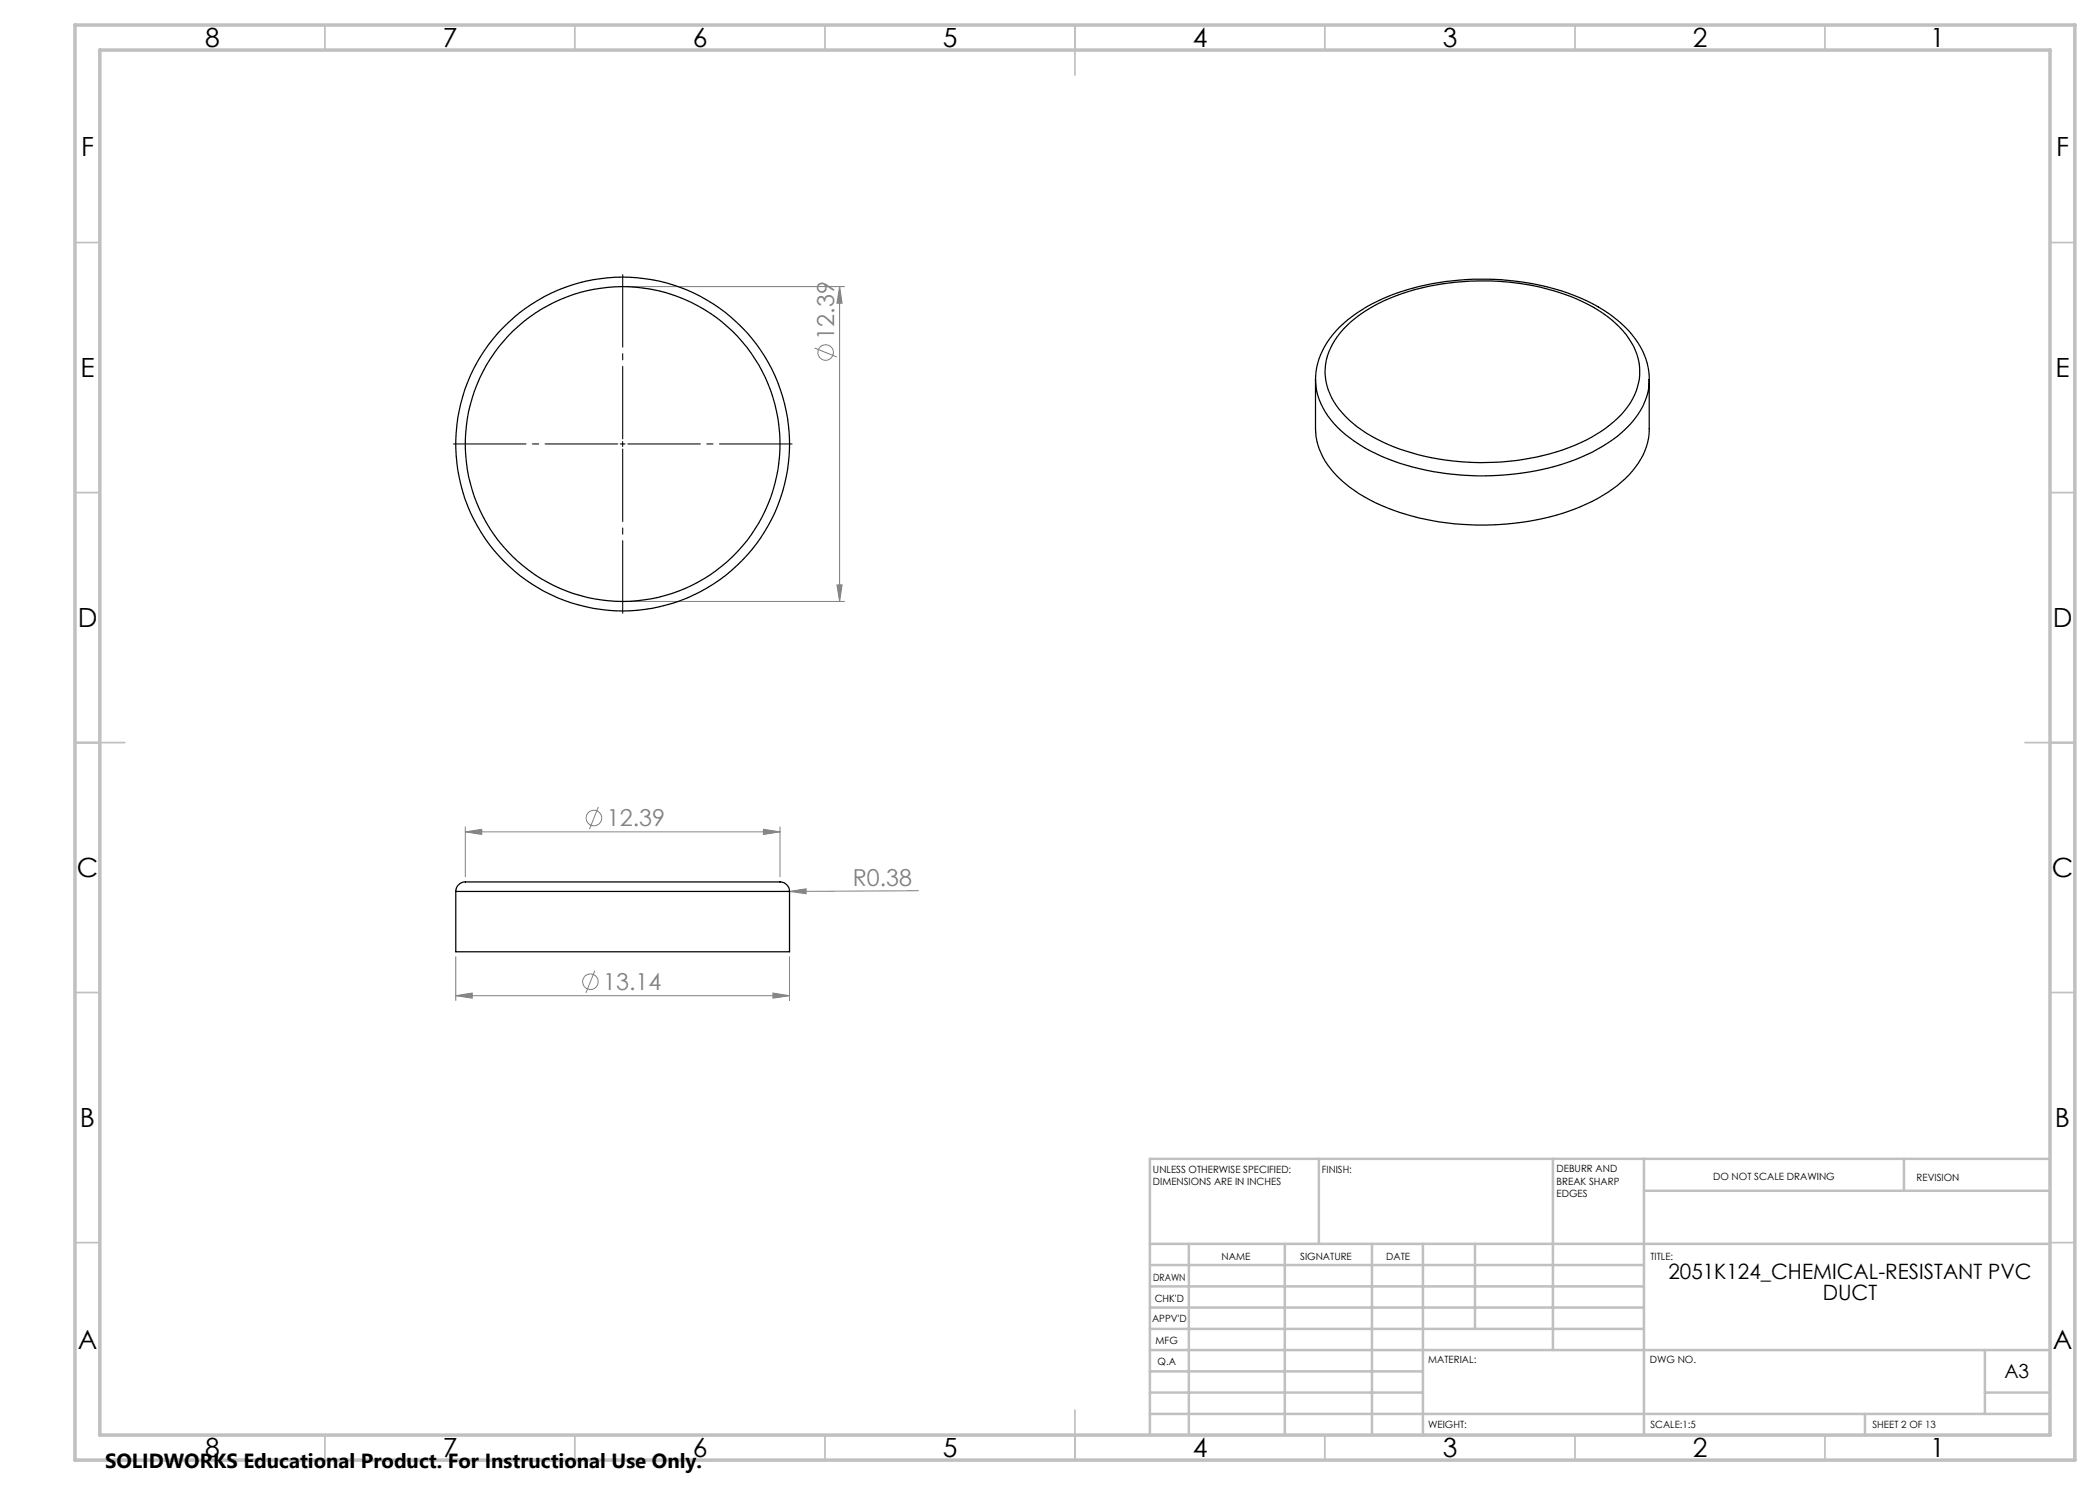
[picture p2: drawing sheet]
<svg xmlns="http://www.w3.org/2000/svg" width="420mm" height="297mm" viewBox="0 0 420 297" stroke-linecap="round" stroke-linejoin="round" font-family="sans-serif">
<g fill="none" stroke="#808080" stroke-width=".2">
<path d="M125.5 57.3h43.4M167.9 57.3v63M167.9 57.3l.5 3.3h-1zM162.9 69.6l4.5 1.8M167.4 117h1l-.5 3.3zM125.5 120.3h43.4M93.1 166.4l3.2-.5v1zM93.1 165.4v10M93.1 166.4h62.9M119.7 161.4l-1.8 4.4M152.7 165.9l3.3 .5-3.3 .5zM156 165.4v10"/>
<path d="M156 178.3h1.9M157.9 178.3l3.3-.5v.9zM183.7 178.1l-25.8 .2M91.2 199.1l3.2-.5v1zM91.2 191.3v8.8M91.2 199.1h66.7M119 194.1l-1.8 4.5M154.6 198.6l3.3 .5-3.3 .5zM157.9 191.3v8.8"/>
<circle cx="165.1" cy="70.5" r="1.55"/>
<circle cx="118.8" cy="163.6" r="1.55"/>
<circle cx="118.1" cy="196.4" r="1.55"/>
</g>
<path d="M123.5 88.8h-32.8M124.5 87.8v-32.9M124.5 89.8v32.9M125.5 88.8h32.9" fill="none" stroke="#000" stroke-width=".2" stroke-dasharray="15.2 1.3 1.3 1.3" stroke-dashoffset=".7"/>
<path d="M124 88.8h1M124.5 88.3v1" fill="none" stroke="#000" stroke-width=".2"/>
<g fill="none" stroke="#c0c0c0" stroke-width=".35">
<path d="M65 5v5M115 5v5M165 5v5M215 5v10M265 5v5M315 5v5M365 5v5M15 48.5h5M410 48.5h5M15 98.5h5M410 98.5h5M15 148.5h10"/>
<path d="M405 148.5h10M15 198.5h5M410 198.5h5M15 248.5h5M410 248.5h5M65 287v5M115 287v5M165 287v5M215 282v10M265 287v5M315 287v5M365 287v5"/>
</g>
<g fill="none" stroke="#c0c0c0" stroke-width=".5">
<path d="M263.8 231.8v17M310.6 231.8v38.2M328.8 231.8v55.2M328.8 238.2h81.2M380.8 231.8v6.4M410 231.8h-180v55.2M230 248.8h180M230 257.3h98.8M230 253h98.8M237.8 248.8v38.2M257 248.8v38.2M274.4 248.8v38.2"/>
<path d="M284.6 248.8v38.2M295 248.8v17M230 265.8h98.8M230 261.5h98.8M230 278.5h54.6M230 274.3h54.6M230 270h180M397 278.5h13M397 270v12.8M230 282.8h180M373 282.8v4.2"/>
</g>
<path d="M15 5h400v287h-400zM20 10h390v277h-390z" fill="none" stroke="#c0c0c0" stroke-width=".7"/>
<g fill="#808080">
<path d="M157.9 178.3l3.3-.5v.9z"/>
<path d="M91.2 199.1l3.2-.5v1zM154.6 198.6l3.3 .5-3.3 .5zM93.1 166.4l3.2-.5v1zM152.7 165.9l3.3 .5-3.3 .5z"/>
<path d="M167.9 57.3l.5 3.3h-1zM167.4 117h1l-.5 3.3z"/>
</g>
<g fill="none" stroke="#000" stroke-width=".25">
<path d="M263.1 75.9a16.1 16.1 0 0 1 7.3-12.6 41.9 41.9 0 0 1 21.5-7.3 49.1 49.1 0 0 1 27.8 5.4 20.3 20.3 0 0 1 9.5 10.5l.6 2.5v1.5M263.1 75.9v9.9a14.5 14.5 0 0 0 6 11 37.9 37.9 0 0 0 17.6 7.4 53.8 53.8 0 0 0 30.6-3.4 22.9 22.9 0 0 0 11.3-9.8l.9-2.5 .3-1.7v-10.9M263.1 75.9a14.6 14.6 0 0 0 6 11 39.2 39.2 0 0 0 19 7.6 53 53 0 0 0 30.4-4.1 22.7 22.7 0 0 0 10.1-9.2l.9-2.5 .3-2.8M268.7 65.8a30.9 30.9 0 0 1 15.6-8.2 50.5 50.5 0 0 1 32.3 2.8 21.3 21.3 0 0 1 10.1 8.8 11.3 11.3 0 0 1-1.8 13 29.5 29.5 0 0 1-14.9 8.6 51.4 51.4 0 0 1-32.5-2 22.1 22.1 0 0 1-11.2-9.4 11.4 11.4 0 0 1 1.8-12.9zM91.2 178.3a2.05 2.05 0 0 1 2.5-1.9h61.6a2.06 2.06 0 0 1 2.6 1.9M91.2 178.3v12.1h66.7v-12.1M91.2 178.3h66.7"/>
<circle cx="124.5" cy="88.8" r="33.4"/>
<circle cx="124.5" cy="88.8" r="31.5"/>
</g>
<g font-size="5.3">
<text x="41" y="9.5">8</text>
<text x="88.5" y="9.5">7</text>
<text x="138.5" y="9.5">6</text>
<text x="188.5" y="9.5">5</text>
<text x="238.5" y="9.5">4</text>
<text x="288.5" y="9.5">3</text>
<text x="338.5" y="9.5">2</text>
<text x="386" y="9.5">1</text>
<text x="16.2" y="31.3">F</text>
<text x="411.2" y="31.3">F</text>
<text x="16.1" y="75.5">E</text>
<text x="411.1" y="75.5">E</text>
<text x="15.5" y="125.5">D</text>
<text x="410.5" y="125.5">D</text>
<text x="15.4" y="175.5">C</text>
<text x="410.4" y="175.5">C</text>
<text x="16" y="225.5">B</text>
<text x="411" y="225.5">B</text>
<text x="15.5" y="269.8">A</text>
<text x="410.5" y="269.8">A</text>
<text x="41" y="291.5">8</text>
<text x="88.5" y="291.5">7</text>
<text x="138.5" y="291.5">6</text>
<text x="188.5" y="291.5">5</text>
<text x="238.5" y="291.5">4</text>
<text x="288.5" y="291.5">3</text>
<text x="338.5" y="291.5">2</text>
<text x="386" y="291.5">1</text>
</g>
<g font-size="4.7" fill="#808080">
<text x="166.9" y="67.9" transform="rotate(-90 166.9 67.9)">12.39</text>
<text x="121.4" y="165.3">12.39</text>
<text x="170.5" y="177.2">R0.38</text>
<text x="120.7" y="198">13.14</text>
</g>
<g font-size="4.2">
<text x="333.7" y="255.8">2051K124_CHEMICAL-RESISTANT PVC</text>
<text x="364.5" y="260">DUCT</text>
</g>
<text font-size="4.1" x="21" y="293.7">SOLIDWORKS Educational Product. For Instructional Use Only.</text>
<text font-size="3.9" x="400.9" y="275.5">A3</text>
<g font-size="2">
<text x="230.6" y="234.6">UNLESS OTHERWISE SPECIFIED:</text>
<text x="230.6" y="237.1">DIMENSIONS ARE IN INCHES</text>
<text x="264.4" y="234.6">FINISH:</text>
<text x="311.3" y="234.5">DEBURR AND</text>
<text x="311.3" y="237">BREAK SHARP</text>
<text x="311.3" y="239.5">EDGES</text>
<text x="342.6" y="236">DO NOT SCALE DRAWING</text>
<text x="383.3" y="236.2">REVISION</text>
<text x="244.3" y="252">NAME</text>
<text x="260" y="251.9">SIGNATURE</text>
<text x="277.2" y="251.9">DATE</text>
<text x="330.1" y="251.9">TITLE:</text>
<text x="230.6" y="256.1">DRAWN</text>
<text x="230.9" y="260.3">CHK'D</text>
<text x="230.4" y="264.4">APPV'D</text>
<text x="231.1" y="268.8">MFG</text>
<text x="231.5" y="273">Q.A</text>
<text x="285.6" y="272.5">MATERIAL:</text>
<text x="330" y="272.5">DWG NO.</text>
<text x="285.6" y="285.5">WEIGHT:</text>
<text x="330.1" y="285.6">SCALE:1:5</text>
<text x="374.5" y="285.6">SHEET 2 OF 13</text>
</g>
</svg>
